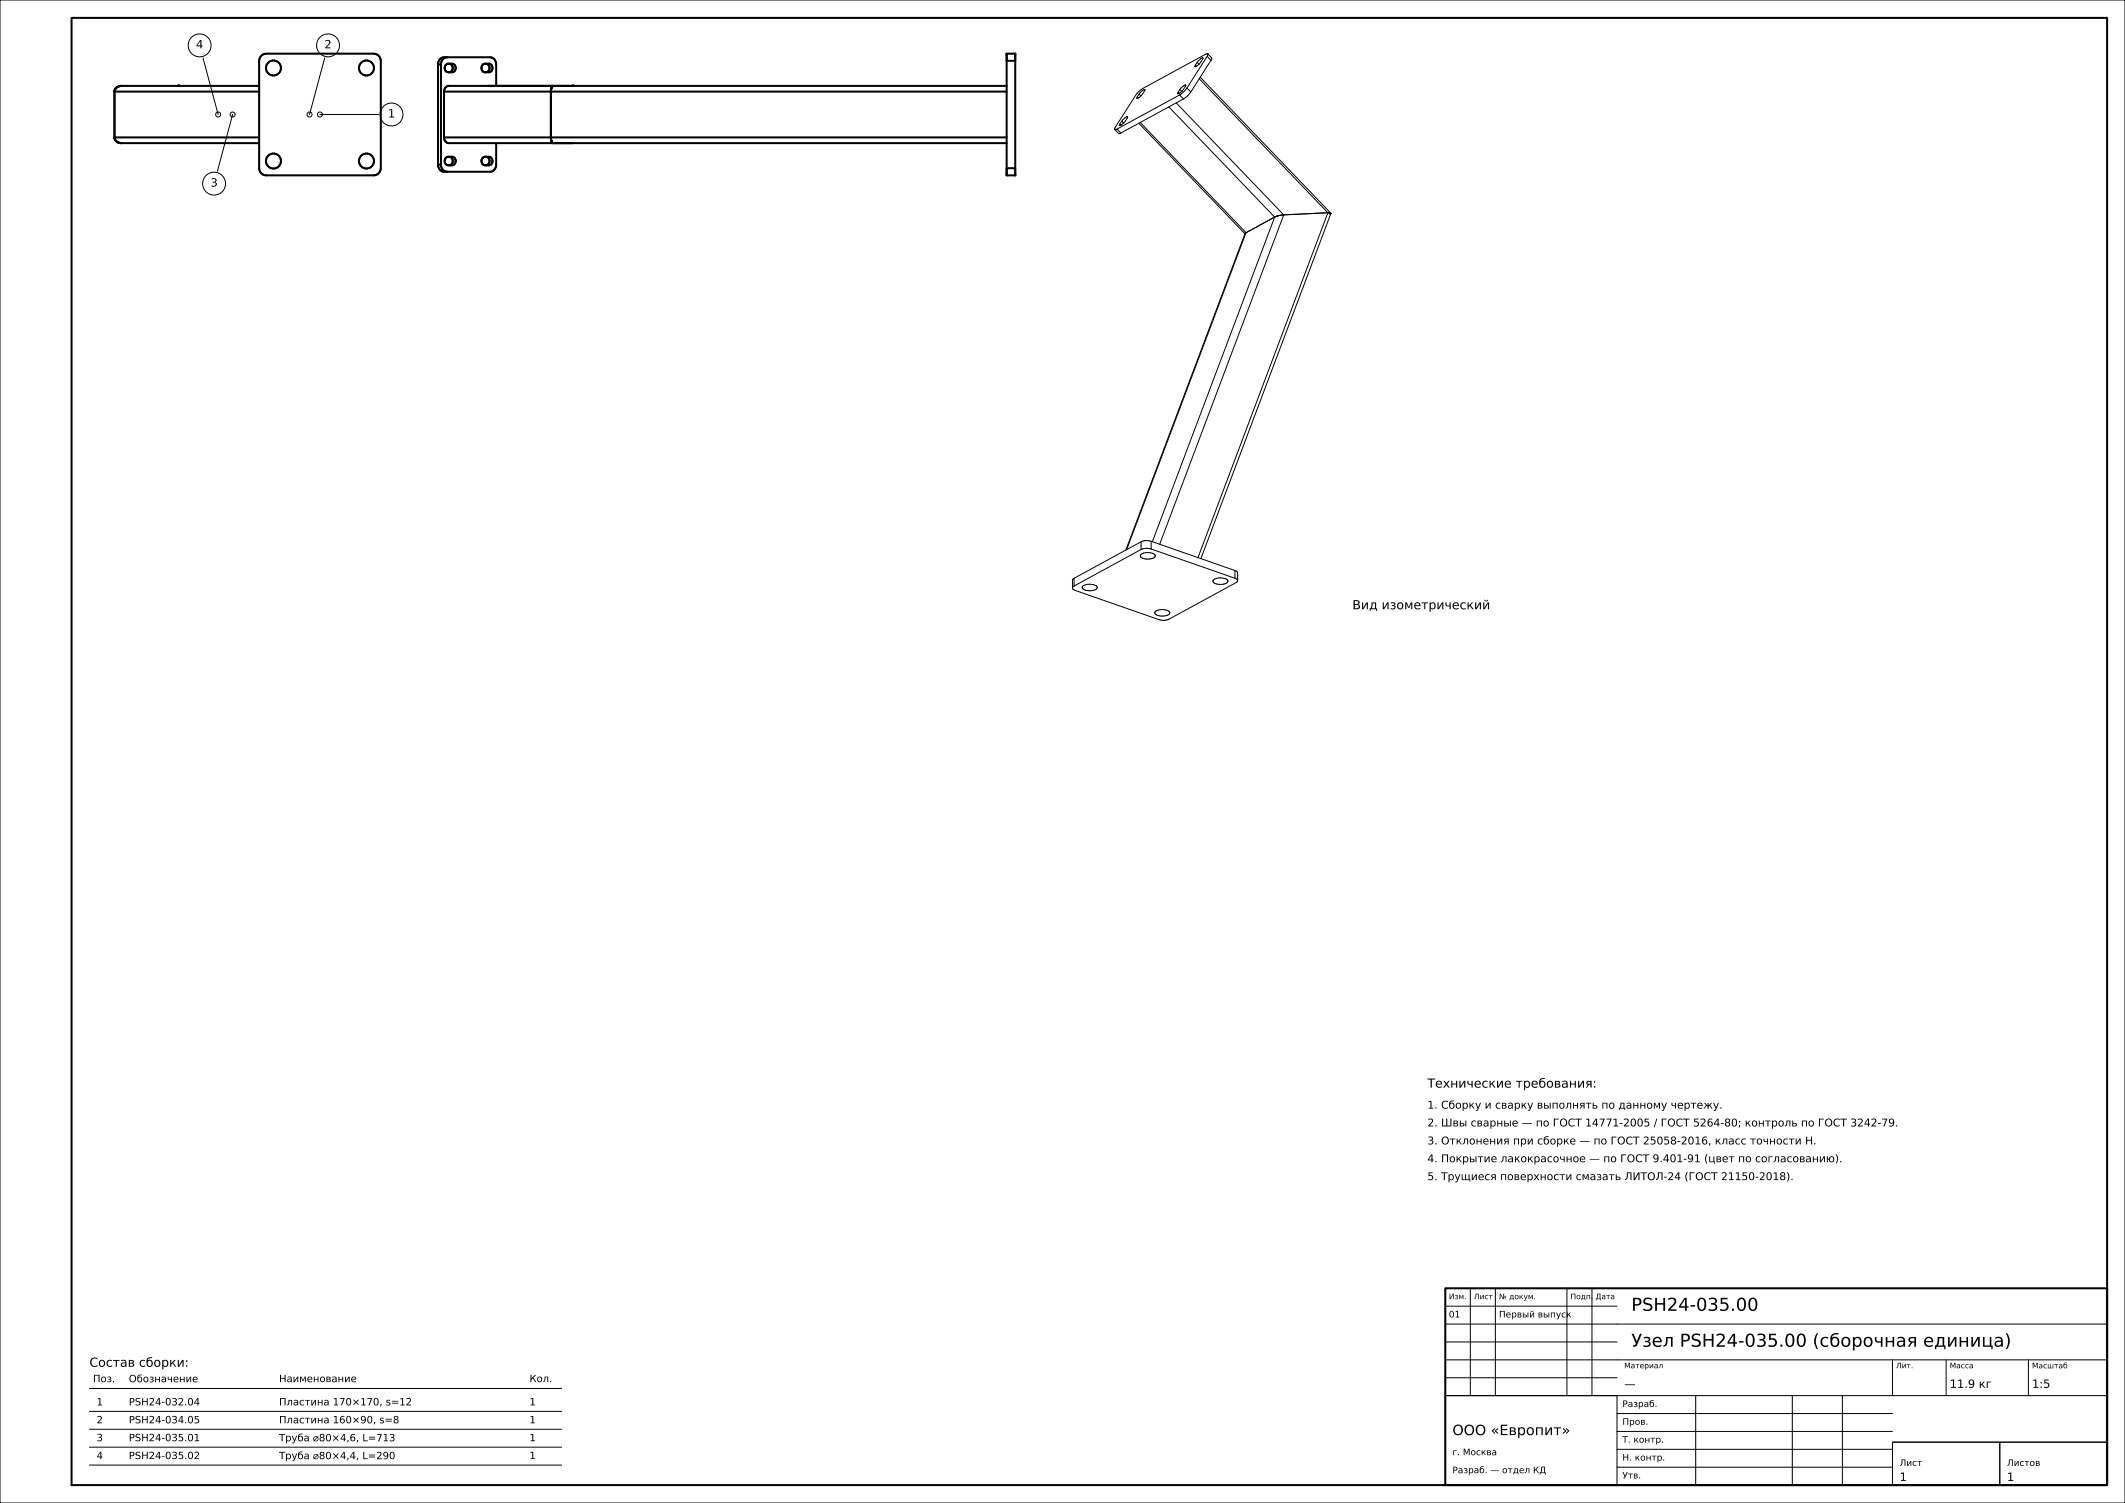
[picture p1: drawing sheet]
<svg xmlns="http://www.w3.org/2000/svg" width="594mm" height="420mm" viewBox="0 0 594 420" stroke-linecap="round" stroke-linejoin="round" font-family="sans-serif">
<g fill="none" stroke="#000" stroke-width=".28">
<path d="M0 0h594v420h-594zM56.7 16.2l4.3 15.8M90.8 16.2l-4.3 15.8M334.2 18.2l.3 .3M334.6 17.4l-.4 .8M334.6 17.4l.9-.9 .8-.3a4.1 4.1 0 0 1-2.2 2.4l.1-.4M334.6 17.4l.6 .6M337.4 15.7l-5.6 8.9M337.4 15.7l1.1 1.2M337.6 15l-.6 .2-18 9.9-1.6 1.5-5.6 8.9-.2 .7M337.6 15l-.2 .7M337.6 15l1.1 1.2-.2 .7"/>
<path d="M338.5 16.9l-5.6 8.8M65 32l-4.2 15.8M89.4 32h16.4M311.6 36.2l1.1 1.1 .6-.1M312.3 36.1l-.7 .1M312.3 36.1l1 1.1M313.1 34.6l-.1 .4 .4-.1M313.1 34.6l.3 .3M313.6 33.9l.9-1 .7-.3-.6 1.2-1.2 1.1M313.6 33.9l-.5 .7M313.6 33.9l.5 .5M317.9 27l.3 .4"/>
<path d="M318.3 34.4l29.7 30.9M318.4 26.3l-.5 .7M318.4 26.3l.9-1 .7-.3a4.1 4.1 0 0 1-2.1 2.5v-.5M318.4 26.3l.5 .5M318.7 34.2l29.6 30.8M326.7 29.9l29.6 30.8M328.8 28.8l30 31.2M329.3 25.8l.3 .3M329.7 26.5l-17.4 9.6M329.7 26.5l1.1 1.1M329.8 25l.9-.9 .7-.3a4.1 4.1 0 0 1-2.1 2.4v-.4M329.8 25l-.5 .8"/>
<path d="M329.8 25l.5 .5M330.8 27.6l-17.5 9.6M331.8 24.6l-.9 1.1-1.2 .8M331.8 24.6l1.1 1.1M332.9 25.7l-1 1.1-1.1 .8M335.2 22l36 37.5M335.5 21.6l36.5 38M371.2 59.5l-12.4 .5M371.2 59.5l-36.3 96.3M371.3 59.4l-.1 .1M371.4 59.4h.1M371.4 59.4h-.1"/>
<path d="M371.5 59.4l.1 .1M371.6 59.5h.2M371.8 59.5h.1M371.9 59.5h.1M371.9 59.5l.1 .1M372 59.8l-.3 .1M372 59.5v.1M372 59.6h.1M372 59.7v.1M372 59.7h.1M372 59.7l-36.3 96.4M372 59.6v.1"/>
<path d="M348 65.3h.1M348 65.3l-33.3 88.4M348 65.2v.1M348 65.4h.1M348 65.2h.1M348.1 65.2h-.1M348.1 65.2h.1M348.1 65.1v.1M348.2 65.1h-.1M348.2 65.1h.1M348.3 65l-.1 .1M348.3 65h.1"/>
<path d="M348.3 65l-33.4 88.6M356.3 60.7l-8 4.3M356.3 60.7l-34.2 90.7M358.8 60l-2.5 .7M358.8 60l-34.6 92.1M318.9 155a3.3 3.3 0 0 1 4 .2 1.34 1.34 0 0 1-1.6 1 2.37 2.37 0 0 1-2.6-.9zM319 153.6l-18.8 10.2M319 151.4l-18.8 10.2M319 151.4v2.2M321.8 153.4l23.4 8.2M321.8 151.3l23.4 8.1M321.8 153.4a4 4 0 0 0-2.8 .2"/>
<path d="M321.8 151.3a4 4 0 0 0-2.8 .1M321.8 151.3v2.1M345.2 159.4l.7 .5 .1 2.4M345.2 159.4v2.2M300.2 163.8l-.4 .5M300.2 161.6l-.4 .5v2.2M300.2 161.6v2.2M302.6 163.9a3.3 3.3 0 0 1 4.1 .1 1.34 1.34 0 0 1-1.7 1.1 2.37 2.37 0 0 1-2.5-.9zM322.9 170.9a3.3 3.3 0 0 1 4.1 .2 1.34 1.34 0 0 1-1.7 1 2.37 2.37 0 0 1-2.5-.9zM339.2 162.1a3.3 3.3 0 0 1 4 .2 1.34 1.34 0 0 1-1.6 1 2.37 2.37 0 0 1-2.6-.9zM345.2 161.6l.6 .3 .2 .4M346 162.3l-.5 .5-18.7 10.2a4 4 0 0 1-2.8 .2l-23.5-8.2-.5-.3-.2-.4"/>
<path d="M411 360v30M418 360v30M438 360v30M445 360v30M404 380h185M404 375h48M404 370h185M404 365h48M529 380v10M544 380v10M567 380v10M25 388h132"/>
<path d="M25 394.4h132M25 399.4h132M404 390h48v25h-48zM404 390h185M404 385h48M452 400h77M452 395h77M474 390v25M501 390v25M515 390v25M25 404.4h132M25 409.4h132"/>
<path d="M452 410h77M452 405h77M529 403h30v12h-30zM529 403h60M559 403h30v12h-30z"/>
<circle cx="55.8" cy="12.7" r="3.2"/>
<circle cx="91.7" cy="12.7" r="3.2"/>
<circle cx="61" cy="32" r=".7"/>
<circle cx="65" cy="32" r=".7"/>
<circle cx="86.5" cy="32" r=".7"/>
<circle cx="89.4" cy="32" r=".7"/>
<circle cx="109.4" cy="32" r="3.2"/>
<circle cx="59.8" cy="51.3" r="3.2"/>
</g>
<g fill="none" stroke="#000" stroke-width=".56">
<path d="M20 5h569v410h-569zM73.2 15.4l1.2-.4h30l.9 .2 .7 .6 .4 1.2v30l-.2 .9-.5 .7-1.3 .4h-30l-.8-.2-.7-.6-.5-1.2v-30l.2-.9zM122.4 18a1.87 1.87 0 0 1 1.8-2h12.8a1.87 1.87 0 0 1 1.7 2v6M122.4 18v28M122.4 18h.9M123.3 18v28M124.6 18.2l.5-.4h1.3a1.21 1.21 0 0 1 1 1.2 1.21 1.21 0 0 1-1 1.2h-1.1a1.23 1.23 0 0 1-.7-2zM125 16a1.87 1.87 0 0 0-1.7 2M125.5 17.8a1.21 1.21 0 0 1 1.1 1.2 1.21 1.21 0 0 1-1.1 1.2M134.9 18.2l.5-.4h1.2a1.21 1.21 0 0 1 1.1 1.2 1.21 1.21 0 0 1-1.1 1.2h-1a1.23 1.23 0 0 1-.7-2zM135.8 17.8a1.21 1.21 0 0 1 1 1.2 1.21 1.21 0 0 1-1 1.2M281.4 15h2.4v34h-2.4z"/>
<path d="M281.4 17h2.4M32 25.6v12.8M32 38.4l.2 .7 .4 .4 1.4 .5h38.4M32 38.4h40.4M32 25.6h40.4M72.4 24h-38.4l-1.4 .5-.4 .4-.2 .7M124.1 38.4a1.5 1.5 0 0 0 1.4 1.6h155.9M124.1 38.4h157.3M124.1 25.6h157.3M124.1 25.6v12.8M138.7 40v6a1.87 1.87 0 0 1-1.7 2h-12.8a1.87 1.87 0 0 1-1.8-2M154.7 24l-.5 .5-.2 1.1v13l.3 1.1 .4 .3"/>
<path d="M281.4 24h-155.9a1.5 1.5 0 0 0-1.4 1.6M122.4 46h.9M123.3 46a1.87 1.87 0 0 0 1.7 2M124.6 44.2l.5-.4h1.3a1.21 1.21 0 0 1 1 1.2 1.21 1.21 0 0 1-1 1.2h-1.1a1.23 1.23 0 0 1-.7-2zM125.5 43.8a1.21 1.21 0 0 1 1.1 1.2 1.21 1.21 0 0 1-1.1 1.2M134.9 44.2l.5-.4h1.2a1.21 1.21 0 0 1 1.1 1.2 1.21 1.21 0 0 1-1.1 1.2h-1a1.23 1.23 0 0 1-.7-2zM135.8 43.8a1.21 1.21 0 0 1 1 1.2 1.21 1.21 0 0 1-1 1.2M281.4 47h2.4M404 360h185v55h-185z"/>
<circle cx="76.4" cy="19" r="2.1"/>
<circle cx="102.4" cy="19" r="2.1"/>
<circle cx="76.4" cy="45" r="2.1"/>
<circle cx="102.4" cy="45" r="2.1"/>
</g>
<g fill="#000">
<circle cx="49.8" cy="24" r=".28"/>
<circle cx="160.1" cy="24" r=".28"/>
</g>
<g font-size="5">
<text x="456" y="366.3">PSH24-035.00</text>
<text x="456" y="376.3">Узел PSH24-035.00 (сборочная единица)</text>
</g>
<text font-size="4" x="406" y="401">ООО «Европит»</text>
<g font-size="3.5">
<text x="378" y="170.2">Вид изометрический</text>
<text x="399" y="303.9">Технические требования:</text>
<text x="25" y="381.9">Состав сборки:</text>
</g>
<g font-size="3.2">
<text x="54.8" y="13.5">4</text>
<text x="90.7" y="13.5">2</text>
<text x="108.4" y="32.8">1</text>
<text x="58.8" y="52.1">3</text>
<text x="454" y="387.8">—</text>
<text x="545" y="387.8">11.9 кг</text>
<text x="568" y="387.8">1:5</text>
<text x="531" y="413.8">1</text>
<text x="561" y="413.8">1</text>
</g>
<g font-size="3">
<text x="399" y="309.8">1. Сборку и сварку выполнять по данному чертежу.</text>
<text x="399" y="314.8">2. Швы сварные — по ГОСТ 14771-2005 / ГОСТ 5264-80; контроль по ГОСТ 3242-79.</text>
<text x="399" y="319.8">3. Отклонения при сборке — по ГОСТ 25058-2016, класс точности Н.</text>
<text x="399" y="324.8">4. Покрытие лакокрасочное — по ГОСТ 9.401-91 (цвет по согласованию).</text>
<text x="399" y="329.8">5. Трущиеся поверхности смазать ЛИТОЛ-24 (ГОСТ 21150-2018).</text>
</g>
<g font-size="2.8">
<text x="26" y="386.2">Поз.</text>
<text x="36" y="386.3">Обозначение</text>
<text x="78" y="386.2">Наименование</text>
<text x="148" y="386.2">Кол.</text>
<text x="27" y="392.7">1</text>
<text x="36" y="392.7">PSH24-032.04</text>
<text x="78" y="392.7">Пластина 170×170, s=12</text>
<text x="148" y="392.7">1</text>
<text x="27" y="397.7">2</text>
<text x="36" y="397.7">PSH24-034.05</text>
<text x="78" y="397.7">Пластина 160×90, s=8</text>
<text x="148" y="397.7">1</text>
<text x="27" y="402.7">3</text>
<text x="27" y="407.7">4</text>
<text x="36" y="402.7">PSH24-035.01</text>
<text x="36" y="407.7">PSH24-035.02</text>
<text x="78" y="402.8">Труба ⌀80×4,6, L=713</text>
<text x="78" y="407.8">Труба ⌀80×4,4, L=290</text>
<text x="148" y="402.7">1</text>
<text x="148" y="407.7">1</text>
</g>
<g font-size="2.5">
<text x="405" y="368.1">01</text>
<text x="419" y="368.1">Первый выпуск</text>
<text x="453.5" y="393.2">Разраб.</text>
<text x="453.5" y="398.1">Пров.</text>
<text x="406" y="406.6">г. Москва</text>
<text x="453.5" y="403.1">Т. контр.</text>
<text x="406" y="411.7">Разраб. — отдел КД</text>
<text x="453.5" y="408.1">Н. контр.</text>
<text x="453.5" y="413.1">Утв.</text>
<text x="531" y="409.6">Лист</text>
<text x="561" y="409.6">Листов</text>
</g>
<g font-size="2.1">
<text x="405" y="363">Изм.</text>
<text x="412" y="363">Лист</text>
<text x="419" y="363">№ докум.</text>
<text x="439" y="363">Подп.</text>
<text x="446" y="363">Дата</text>
<text x="454" y="382.3">Материал</text>
<text x="530" y="382.3">Лит.</text>
<text x="545" y="382.3">Масса</text>
<text x="568" y="382.4">Масштаб</text>
</g>
</svg>
